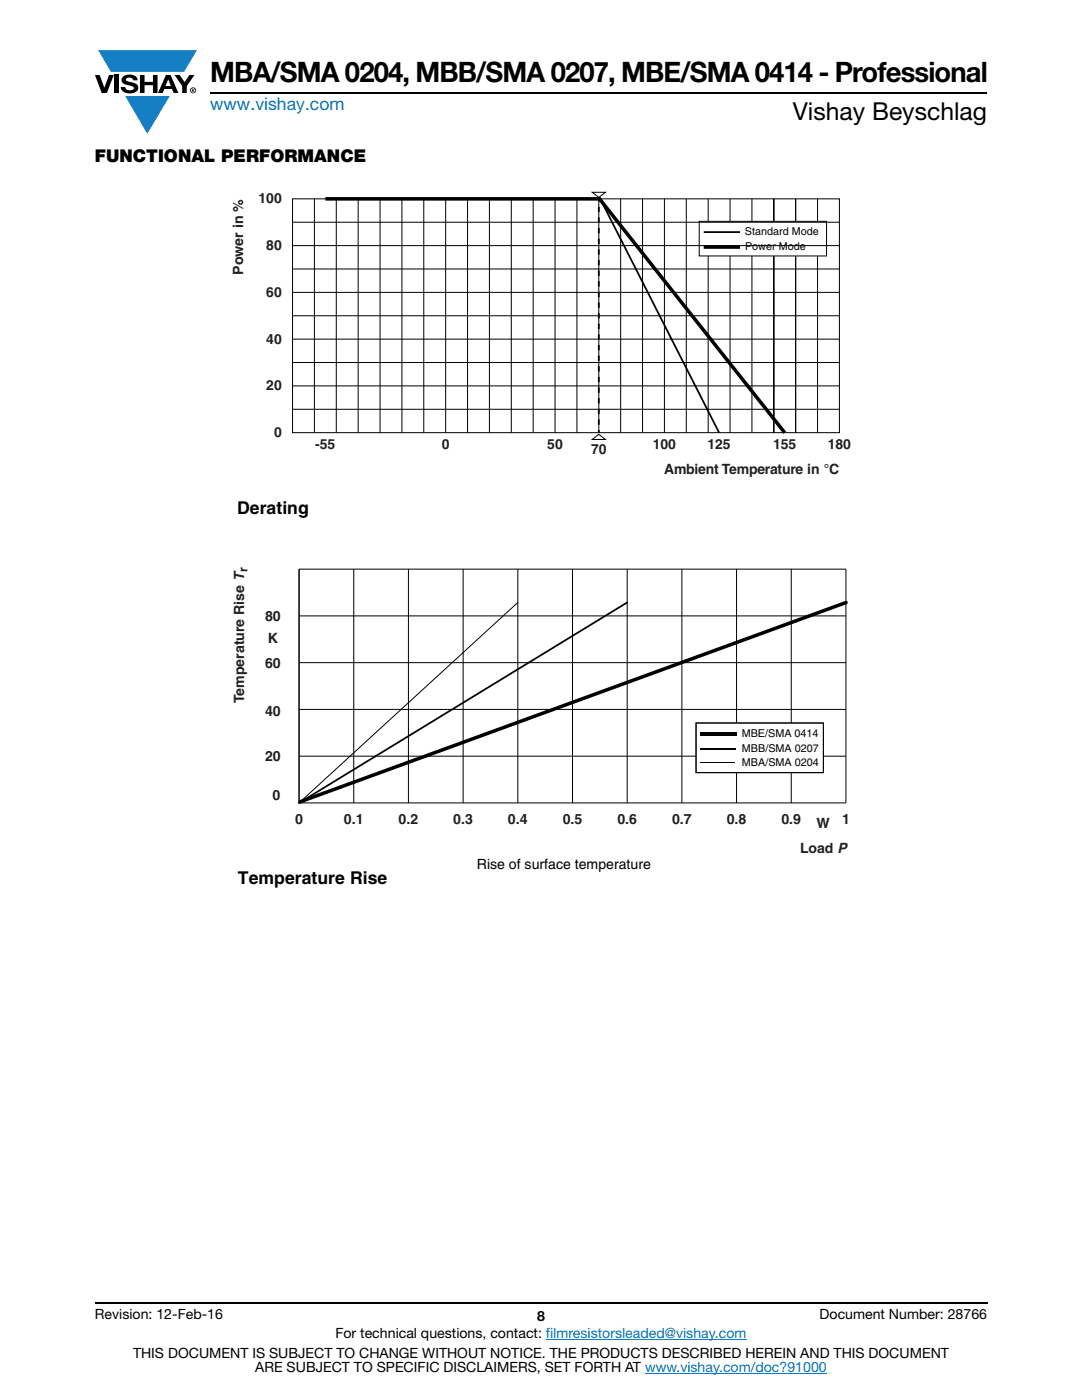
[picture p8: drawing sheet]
<svg xmlns="http://www.w3.org/2000/svg" width="216mm" height="279mm" viewBox="0 0 216 279" stroke-linecap="round" stroke-linejoin="round" font-family="sans-serif">
<g fill="#147fc3">
<path d="M19.6 10h19.7l-2.6 4.3h-1.1h-13.5z"/>
<path d="M25 19.2h8.9l-4.5 7.5z"/>
</g>
<g fill="#000">
<path d="M18.9 15h1l.9 2.5 1-2.5h.9l-1.4 3.6h-1zM22.9 15h.9v3.6h-.9zM24.6 15.3a2.1 2.1 0 0 1 2.8 .3l.1 .4h-.9a.79 .79 0 0 0-.7-.5 .79 .79 0 0 0-.8 .4l.3 .3 1 .2a1.08 1.08 0 0 1 1.2 1 1.08 1.08 0 0 1-1.1 1.2 1.73 1.73 0 0 1-2.4-1.2h.9a.96 .96 0 0 0 .8 .6 .96 .96 0 0 0 .9-.4 1.31 1.31 0 0 0-1.2-.6 1.03 1.03 0 0 1-1.1-.6 1.03 1.03 0 0 1 .2-1.1zM27.9 15h.9v1.3h1.7v-1.3h.9v3.6h-.9v-1.6h-1.7v1.6h-.9zM34.8 15h1.1l.9 1.4 1-1.4h1l-1.5 2.2v1.4h-.9v-1.4z"/>
<path d="M33.6 15.9l.5 1.3h-1.1zM33.1 15l-1.6 3.6h1l.3-.8h1.5l.3 .8h1l-1.6-3.6z"/>
<path d="M38.4 17.8h.2v.2h-.2zM38.3 17.7v.7h.1v-.3l.4 .3-.2-.3 .2-.2-.1-.2z"/>
<path d="M38.1 18a.46 .46 0 0 1 .9 0 .46 .46 0 0 1-.9 0zM37.9 18a.6 .6 0 0 0 1.2 0 .6 .6 0 0 0-1.2 0z"/>
</g>
<path d="M42 18.6h155M18.9 260h178.1" fill="none" stroke="#000" stroke-width=".36"/>
<path d="M108.9 267.3h40.1M128.7 274h36.3" fill="none" stroke="#007ec4" stroke-width=".2"/>
<path d="M46.1 38.2h123.7v65.2h-123.7z" fill="#fff"/>
<g fill="none" stroke="#000" stroke-width=".2">
<path d="M58.4 39.7h109.1v46.6h-109.1zM62.7 39.7v46.6M67.1 39.7v46.6M71.5 39.7v46.6M75.8 39.7v46.6M80.2 39.7v46.6M84.6 39.7v46.6M88.9 39.7v46.6M93.3 39.7v46.6M97.7 39.7v46.6M102 39.7v46.6M106.4 39.7v46.6"/>
<path d="M110.8 39.7v46.6M115.1 39.7v46.6M118.2 38.4h2.6l-1.3 1zM119.5 39.7v46.6M123.8 39.7v46.6M128.2 39.7v46.6M132.6 39.7v46.6M136.9 39.7v46.6M141.3 39.7v46.6M145.7 39.7v46.6M150 39.7v46.6M154.4 39.7v46.6"/>
<path d="M158.8 39.7v46.6M163.1 39.7v46.6M118.2 87.7l1.3-1 1.3 1z"/>
</g>
<path d="M119.5 39.7v.5M119.6 39.4l23.9 46.9M119.5 85.8v.5" fill="none" stroke="#000" stroke-width=".35"/>
<path d="M64.9 39.7h54.7l37 46.6" fill="none" stroke="#000" stroke-width=".71" stroke-linecap="butt"/>
<path d="M119.5 41.3v44" fill="none" stroke="#000" stroke-width=".35" stroke-dasharray="1.1 1.1" stroke-linecap="butt"/>
<path d="M139.5 44.2h25.4v6.9h-25.4z" fill="#fff"/>
<path d="M58.4 44.4h109.1M58.4 53.7h109.1M58.4 58.3h109.1M58.4 49h109.1M139.5 44.2h25.4v6.9h-25.4zM58.4 72.3h109.1M58.4 63h109.1M58.4 77h109.1M58.4 67.7h109.1M58.4 81.7h109.1" fill="none" stroke="#000" stroke-width=".2"/>
<path d="M140.4 46.3h7.3" fill="none" stroke="#000" stroke-width=".35"/>
<path d="M140.4 49.3h7.3" fill="none" stroke="#000" stroke-width=".71" stroke-linecap="butt"/>
<path d="M46.3 113.3h123.3v64h-123.3z" fill="#fff"/>
<g fill="none" stroke="#000" stroke-width=".2">
<path d="M59.7 113.6h109.1v46.6h-109.1zM59.7 113.6v46.6l43.6-40M70.6 113.6v46.6M81.5 113.6v46.6M92.4 113.6v46.6M103.3 113.6v46.6M114.2 113.6v46.6M125.1 113.6v46.6M136.1 113.6v46.6M147 113.6v46.6M157.9 113.6v46.6M59.7 132.2h109.1"/>
<path d="M59.7 122.9h109.1M59.7 150.9h109.1M59.7 141.6h109.1"/>
</g>
<path d="M125.1 120.2l-65.4 40" fill="none" stroke="#000" stroke-width=".35"/>
<path d="M168.8 120.2l-108.9 39.8" fill="none" stroke="#000" stroke-width=".71"/>
<path d="M138.9 144.3h25.4v9.9h-25.4z" fill="#fff"/>
<path d="M138.9 144.3h25.4v9.9h-25.4z" fill="none" stroke="#000" stroke-width=".2"/>
<path d="M139.8 152.1h6.9" fill="none" stroke="#020404" stroke-width=".2"/>
<path d="M139.8 149.4h7" fill="none" stroke="#020404" stroke-width=".34"/>
<path d="M139.8 146.1h7.2v.7h-7.2z" fill="#020404"/>
<text font-size="5.6" x="42" y="16.4">MBA/SMA 0204, MBB/SMA 0207, MBE/SMA 0414 - Professional</text>
<text font-size="4.9" x="158.2" y="24">Vishay Beyschlag</text>
<text font-size="3.5" fill="#007ec4" x="42" y="21.9">www.vishay.com</text>
<g font-size="3.5">
<text x="18.9" y="32.3">FUNCTIONAL PERFORMANCE</text>
<text x="47.3" y="102.6">Derating</text>
<text x="47.5" y="176.5">Temperature Rise</text>
</g>
<g font-size="2.8" fill="#231f20">
<text x="51.6" y="40.6">100</text>
<text x="53.1" y="49.9">80</text>
<text x="48.5" y="54.9" transform="rotate(-90 48.5 54.9)">Power in %</text>
<text x="53.1" y="59.2">60</text>
<text x="53.1" y="68.6">40</text>
<text x="53.1" y="77.9">20</text>
<text x="54.7" y="87.2">0</text>
<text x="62.9" y="89.6">-55</text>
<text x="88.2" y="89.6">0</text>
<text x="109.2" y="89.6">50</text>
<text x="130.3" y="89.6">100</text>
<text x="141.2" y="89.6">125</text>
<text x="154.3" y="89.6">155</text>
<text x="165.2" y="89.6">180</text>
<text x="117.9" y="90.6">70</text>
<text x="132.5" y="94.6">Ambient Temperature in °C</text>
<text x="52.9" y="123.9">80</text>
<text x="53.4" y="128.3">K</text>
<text x="52.9" y="133.2">60</text>
<text x="48.7" y="140.4" transform="rotate(-90 48.7 140.4)">Temperature Rise T</text>
<text x="52.9" y="142.9">40</text>
<text x="52.9" y="151.9">20</text>
<text x="54.4" y="159.6">0</text>
<text x="58.9" y="164.5">0</text>
<text x="68.6" y="164.5">0.1</text>
<text x="79.5" y="164.5">0.2</text>
<text x="90.4" y="164.5">0.3</text>
<text x="101.4" y="164.5">0.4</text>
<text x="112.3" y="164.5">0.5</text>
<text x="123.2" y="164.5">0.6</text>
<text x="134.1" y="164.5">0.7</text>
<text x="145" y="164.5">0.8</text>
<text x="155.9" y="164.5">0.9</text>
<text x="162.9" y="165.2">W</text>
<text x="168" y="164.5">1</text>
<text x="159.6" y="170.2">Load P</text>
</g>
<g font-size="2.8">
<text x="95.1" y="173.5">Rise of surface temperature</text>
<text x="18.9" y="263.3">Revision: 12-Feb-16</text>
<text x="107.2" y="263.6">8</text>
<text x="163.6" y="263.3">Document Number: 28766</text>
<text x="66.9" y="267.1">For technical questions, contact: filmresistorsleaded@vishay.com</text>
<text x="26.5" y="271">THIS DOCUMENT IS SUBJECT TO CHANGE WITHOUT NOTICE. THE PRODUCTS DESCRIBED HEREIN AND THIS DOCUMENT</text>
<text x="50.9" y="273.8">ARE SUBJECT TO SPECIFIC DISCLAIMERS, SET FORTH AT www.vishay.com/doc?91000</text>
</g>
<text font-size="2.5" fill="#231f20" x="49.4" y="114.2" transform="rotate(-90 49.4 114.2)">r</text>
<g font-size="2.2" fill="#020404">
<text x="148.6" y="46.9">Standard Mode</text>
<text x="148.7" y="50">Power Mode</text>
<text x="148" y="147">MBE/SMA 0414</text>
<text x="148" y="152.8">MBA/SMA 0204</text>
<text x="148" y="150.1">MBB/SMA 0207</text>
</g>
</svg>
